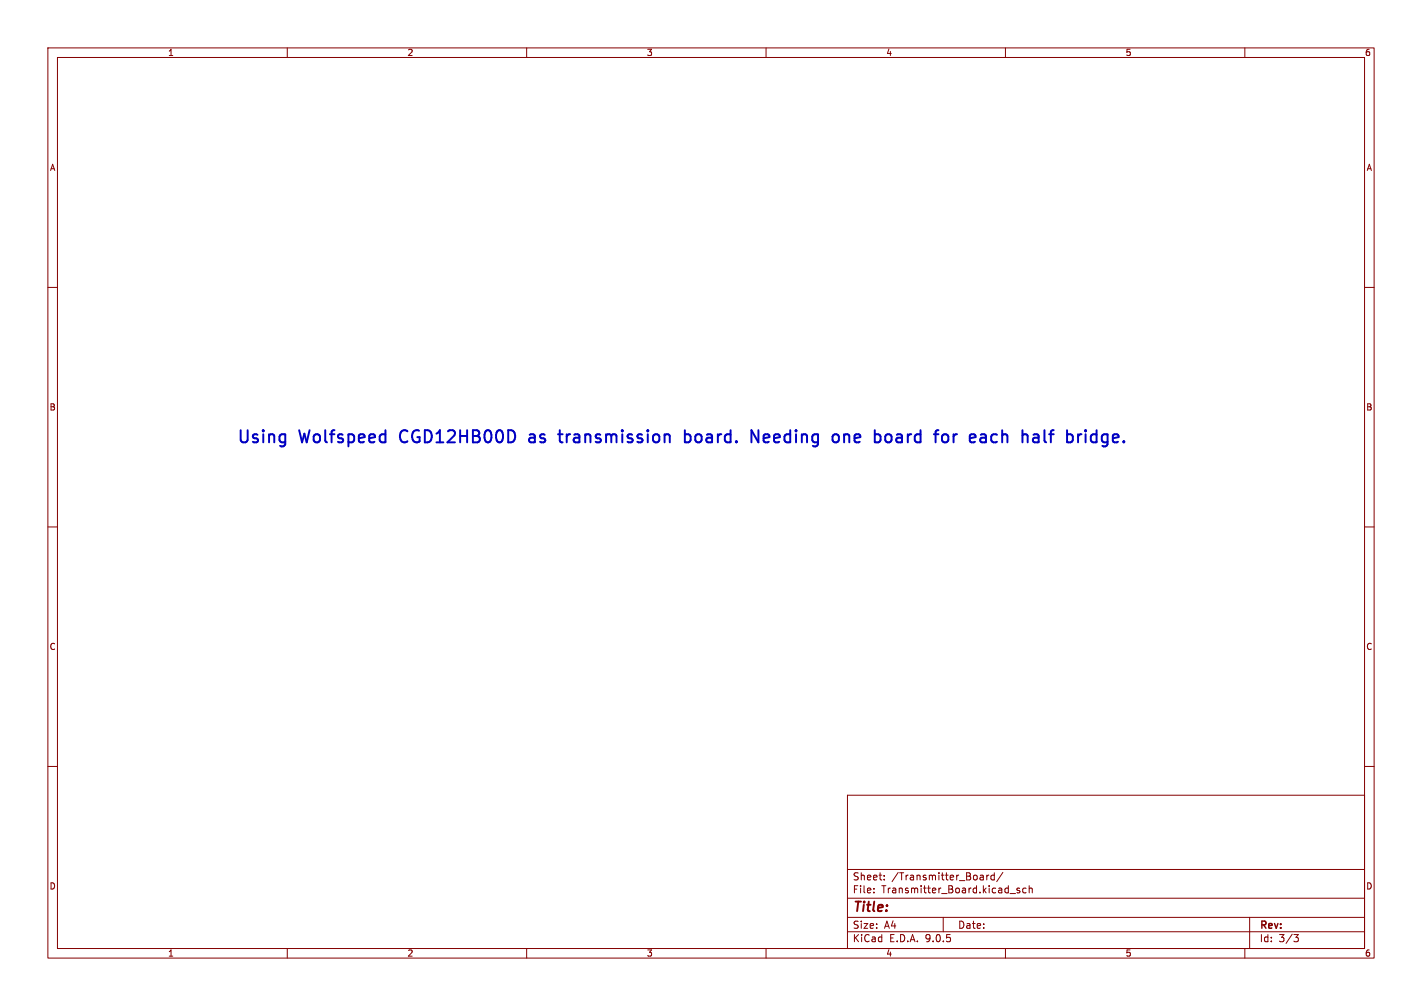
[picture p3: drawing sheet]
<svg xmlns="http://www.w3.org/2000/svg" width="297mm" height="210mm" viewBox="0 0 297 210" stroke-linecap="round" stroke-linejoin="round" font-family="sans-serif">
<g fill="none" stroke="#840000" stroke-width=".21">
<path d="M10 10h277v190h-277zM12 12h273v186h-273zM60 10v2M110 10v2M160 10v2M210 10v2M260 10v2M10 60h2M285 60h2M10 110h2M285 110h2M10 160h2"/>
<path d="M177 166h108v32h-108zM285 160h2M60 198v2M110 198v2M160 198v2M177 194.5h108M177 191.5h108M177 187.5h108M177 181.5h108M182.5 186.3v.1M182.5 185.5v.1M184.7 183.6v.1"/>
<path d="M184.7 182.8v.1M197 191.5v3M206.1 182.7v1M206.5 182.7l-.4 .3M207.7 182.8l-.5-.1-.2 .3 .1 .6h.6M207.7 182.2v1.5M209.5 182.1l-1.3 2M210 198v2M211 186.5h1.1M213 185.5l-.4-.1-.2 .2 .1 .2 .5 .2v.3h-.6M214.3 185.5l-.4-.1-.3 .3 .1 .6h.6M215 185.5l.2-.1 .3 .1 .1 .9"/>
<path d="M215 184.9v1.5M260 198v2M261 191.5v6.5M270.2 195.1h1l-.5 .6 .4 .1 .1 .5-.3 .3h-.4"/>
</g>
<g fill="none" stroke="#0000c2" stroke-width=".41">
<path d="M110.9 90.7l-.3 .1M110.9 91.4a.5 .5 0 0 0-.4 .5 .5 .5 0 0 0 .4 .4M116.5 90.7h1M116.9 89.8v2.2l.1 .2 .5 .1M143 90.8l.8-.1 .4 .4v.8l-.2 .3-.2 .1-.8-.1M143 89.8v2.5M156.9 89.8l1.5 2.5v-2.5M176.3 90.7v1.6M177 90.7h-.3l-.4 .2M182.7 89.8v2.5M185.4 90.7a.69 .69 0 0 1 .8 .4v.8a.69 .69 0 0 1-.8 .4M199.2 90.7v1.6"/>
<path d="M199.9 90.7a.65 .65 0 0 0-.7 .4M208 90.7l-.7 .1-.3 .3 .1 1 .4 .2h.5M218.1 89.8v2.2l.4 .3M219.1 90.7h1M227.8 91.9l.5 .4 .7-.1M229 90.8l-.7-.1-.5 .4M229 89.8v2.5"/>
</g>
<g font-size="3.5" fill="#0000c2">
<text x="49.3" y="93.1">Using</text>
<text x="62.5" y="93.1">Wolfspeed</text>
<text x="84.1" y="93.1">CGD12HB00D</text>
<text x="111.8" y="93.1">as</text>
<text x="118.8" y="93.1">transmission</text>
<text x="145.6" y="93.1">board.</text>
<text x="160.3" y="93.1">Needing</text>
<text x="178" y="93.1">one</text>
<text x="187.4" y="93.1">board</text>
<text x="200.9" y="93.1">for</text>
<text x="208.8" y="93.1">each</text>
<text x="220.4" y="93.1">half</text>
<text x="230.4" y="93.1">bridge.</text>
</g>
<text font-size="2.8" fill="#840000" x="178" y="190.9">Title:</text>
<g font-size="2.1" fill="#840000">
<text x="178" y="184">Sheet:</text>
<text x="186.2" y="184">/Transmitter_Board/</text>
<text x="178" y="186.7">File:</text>
<text x="184.1" y="186.7">Transmitter_Board.kicad_sch</text>
<text x="178" y="196.9">KiCad</text>
<text x="178" y="194.1">Size:</text>
<text x="184.7" y="194.1">A4</text>
<text x="185.7" y="196.9">E.D.A.</text>
<text x="193.3" y="196.9">9.0.5</text>
<text x="200" y="194.1">Date:</text>
<text x="263" y="194.3">Rev:</text>
<text x="263" y="196.9">Id:</text>
<text x="267.1" y="196.9">3/3</text>
</g>
<g font-size="1.8" fill="#840000">
<text x="35" y="11.9">1</text>
<text x="85" y="11.9">2</text>
<text x="135" y="11.9">3</text>
<text x="185" y="11.9">4</text>
<text x="235" y="11.9">5</text>
<text x="285" y="11.9">6</text>
<text x="10.3" y="35.9">A</text>
<text x="285.3" y="35.9">A</text>
<text x="10.3" y="85.9">B</text>
<text x="285.3" y="85.9">B</text>
<text x="10.3" y="135.9">C</text>
<text x="285.3" y="135.9">C</text>
<text x="10.3" y="185.9">D</text>
<text x="285.3" y="185.9">D</text>
<text x="35" y="199.9">1</text>
<text x="85" y="199.9">2</text>
<text x="135" y="199.9">3</text>
<text x="185" y="199.9">4</text>
<text x="235" y="199.9">5</text>
<text x="285" y="199.9">6</text>
</g>
</svg>
